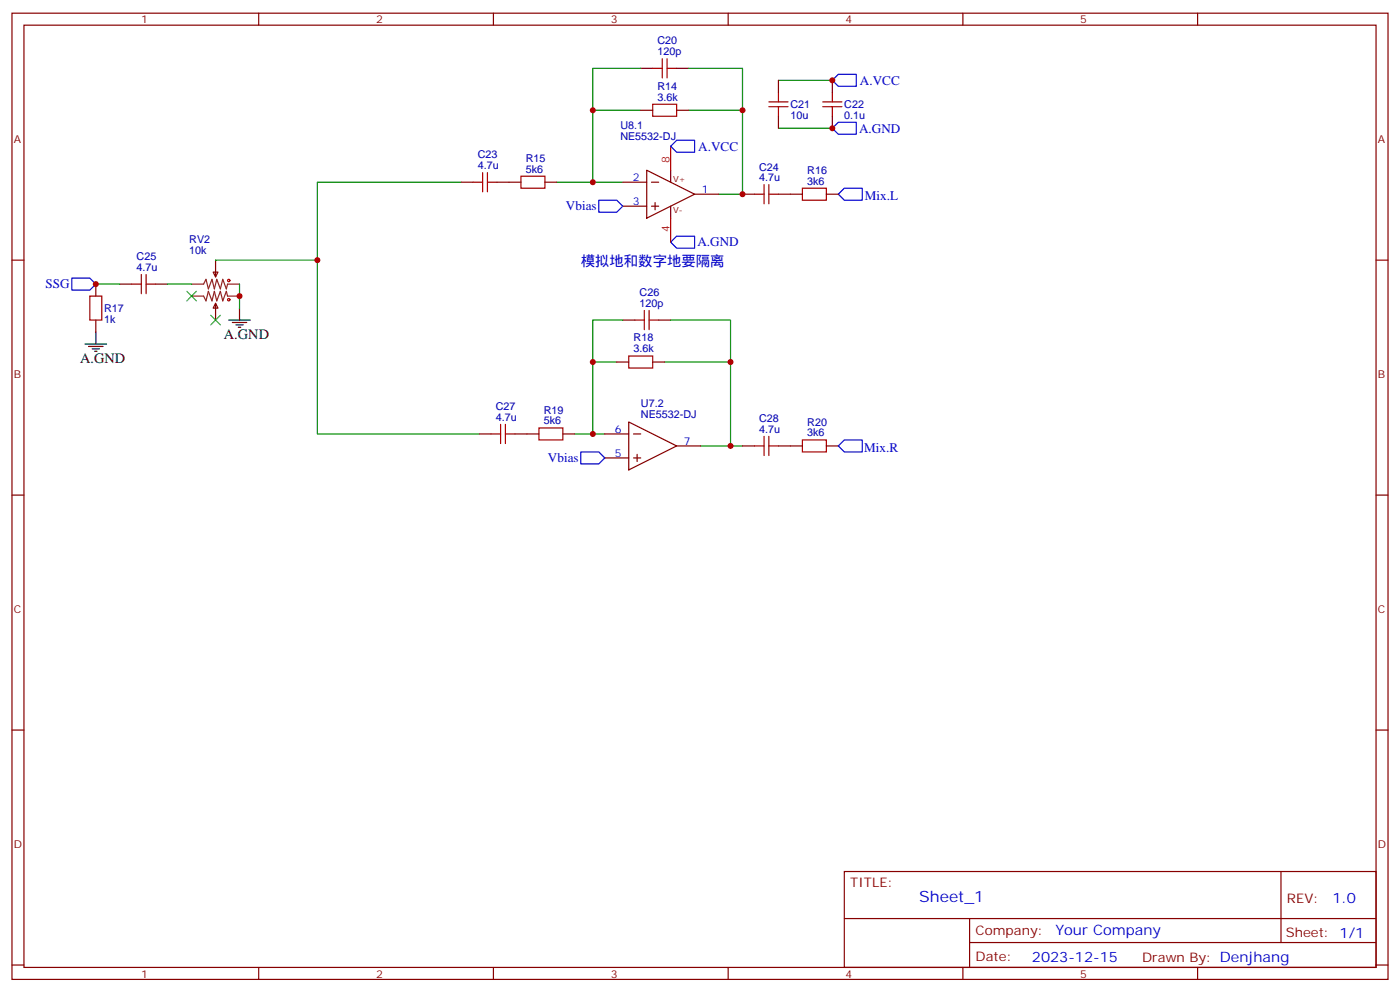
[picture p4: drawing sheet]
<svg xmlns="http://www.w3.org/2000/svg" width="412mm" height="292mm" viewBox="0 0 412 292" stroke-linecap="round" stroke-linejoin="round" font-family="sans-serif">
<g fill="none" stroke="#870000" stroke-width=".35">
<path d="M3.5 3.9h405.4v284.3h-405.4zM7.1 7.4h398.2v277.3h-398.2zM76.2 3.9v3.5M145.3 3.9v3.5M214.5 3.9v3.5M283.6 3.9v3.5M352.8 3.9v3.5M188.7 20.1h3.6M188.7 32.5h3.6M199.3 20.1h3.5M199.3 32.5h3.5M229.3 23.6v3.6"/>
<path d="M229.3 34.2v3.5M245.2 23.6v3.6M245.2 34.2v3.5M135.8 53.6h3.5M146.4 53.6h7.1M160.5 53.6h3.5M183.4 53.6h7.1M190.5 50.1l14.1 7.1-14.1 7zM191.9 53.6h2.1M193 59.6v2.1M197.6 50.1v3.5M204.6 57.2h7.1"/>
<path d="M218.7 57.2h3.5M229.3 57.2h7.1M243.4 57.2h3.5M3.5 76.6h3.6M63.5 76.6v4.9M183.4 60.7h7.1M191.9 60.7h2.1M197.6 60.7v3.5M405.3 76.6h3.6M28.2 83.6v3.5M28.2 94.2v3.5M35.3 83.6h3.5"/>
<path d="M45.9 83.6h3.5M62.8 80.1h1.4l-.7 1.4zM63.5 89.3l.7 1.4h-1.4zM63.5 89.3v4.9M183.4 94.2h3.6M194 94.2h3.6M181.7 106.5h3.5M192.3 106.5h3.5M141.1 127.7h3.5M151.7 127.7h7M165.8 127.7h3.5M178.2 127.7h7"/>
<path d="M178.2 134.8h7M185.2 124.2l14.1 7-14.1 7.1zM186.6 127.7h2.1M186.6 134.8h2.1M187.7 133.7v2.1M199.3 131.2h7.1M218.7 131.2h3.5M229.3 131.2h7.1M243.4 131.2h3.5M3.5 145.7h3.6M405.3 145.7h3.6M3.5 214.8h3.6"/>
<path d="M405.3 214.8h3.6M248.7 256.5h156.6v28.2h-156.6zM377.3 256.5v20.9M248.7 270.3h156.5M285.6 277.4h119.6M285.6 270.3v14.1M3.5 284h3.6M76.2 284.7v3.5M145.3 284.7v3.5M214.5 284.7v3.5M283.6 284.7v3.5M352.8 284.7v3.5"/>
<path d="M405.3 284h3.6"/>
</g>
<path d="M246.9 36h5.3v3.5h-5.3l-1.7-1.8zM246.9 21.9h5.3v3.5h-5.3l-1.7-1.8zM176.4 58.9h5.3l1.7 1.8-1.7 1.7h-5.3zM199.3 41.3h5.3v3.5h-5.3l-1.7-1.8zM248.7 55.4h5.3v3.5h-5.3l-1.8-1.7zM199.3 69.5h5.3v3.5h-5.3l-1.7-1.7zM21.2 81.8h5.3l1.7 1.8-1.7 1.8h-5.3zM171.1 133h5.3l1.8 1.8-1.8 1.7h-5.3zM248.7 129.5h5.3v3.5h-5.3l-1.8-1.8z" fill="none" stroke="#00f" stroke-width=".35"/>
<g fill="none" stroke="#a10000" stroke-width=".35">
<path d="M195.1 17.3v5.6M196.5 17.3v5.6M192.3 30.7h7v3.5h-7zM192.3 20.1h2.8M196.5 20.1h2.8M226.5 31.4h5.6M226.5 30h5.6M229.3 27.2v2.8M229.3 31.4v2.8M242.4 31.4h5.6M242.4 30h5.6M245.2 27.2v2.8"/>
<path d="M245.2 31.4v2.8M139.3 53.6h2.9M142.2 50.8v5.6M143.6 53.6h2.8M143.6 50.8v5.6M153.5 51.9h7v3.5h-7zM222.2 57.2h2.9M225.1 54.3v5.7M226.5 54.3v5.7M226.5 57.2h2.8M236.4 55.4h7v3.5h-7zM26.5 87.1h3.5v7.1h-3.5z"/>
<path d="M38.8 83.6h2.8M41.6 80.8v5.6M43 83.6h2.9M43 80.8v5.6M187 94.2h2.8M189.8 91.4v5.6M191.2 94.2h2.8M191.2 91.4v5.6M185.2 104.8h7.1v3.5h-7.1zM144.6 127.7h2.9M147.5 124.9v5.6M148.9 127.7h2.8"/>
<path d="M148.9 124.9v5.6M158.7 125.9h7.1v3.6h-7.1zM222.2 131.2h2.9M225.1 128.4v5.7M226.5 131.2h2.8M226.5 128.4v5.7M236.4 129.5h7v3.5h-7z"/>
<circle cx="67.4" cy="82.5" r=".35"/>
<circle cx="67.4" cy="88.2" r=".35"/>
</g>
<path d="M28.2 97.7v3.5M67.4 94.2h6.3M68.4 94.9h4.3M69.5 95.6h2.1M70.2 96.3h.7M70.6 90.7v3.5M25 101.2h6.4M26.1 102h4.2M27.2 102.7h2.1M27.9 103.4h.7" fill="none" stroke="#000" stroke-width=".35"/>
<path d="M56.4 83.6h3.6l.7-1.4 .7 2.8 1-2.8 .7 2.8 .8-2.8 1 2.8 .7-2.8 1.1 2.8 .3-1.4h3.6M56.4 87.1h3.6l.7 1.4 .7-2.8 1 2.8 .7-2.8 .8 2.8 1-2.8 .7 2.8 1.1-2.8 .3 1.4h3.6" fill="none" stroke="#8c2424" stroke-width=".35"/>
<path d="M55 85.7l2.9 2.8M57.9 85.7l-2.9 2.8M62.1 92.8l2.8 2.8M64.9 92.8l-2.8 2.8" fill="none" stroke="#3c3" stroke-width=".35"/>
<g fill="none" stroke="#008700" stroke-width=".35">
<path d="M188.7 32.5h-14.1v21.1M188.7 20.1h-14.1v12.4M202.8 32.5h15.9v24.7h-7M202.8 20.1h15.9v12.4M229.3 37.7h15.9M229.3 23.6h15.9M135.8 53.6h-42.3v23M164 53.6h19.4M63.5 76.6h30v51.1h47.6M28.2 83.6h7.1M49.4 83.6h7M70.6 83.6v7.1"/>
<path d="M183.4 94.2h-8.8v12.3M197.6 94.2h17.6v12.3M181.7 106.5h-7.1v21.2M195.8 106.5h19.4v24.7h-8.8M169.3 127.7h8.9M215.2 131.2h3.5"/>
</g>
<path d="M197.6 43v7.1M197.6 64.2v7.1" fill="none" stroke="#f00" stroke-width=".35"/>
<g fill="#c00">
<circle cx="70.6" cy="87.1" r=".88"/>
<circle cx="28.2" cy="83.6" r=".88"/>
<circle cx="215.2" cy="131.2" r=".88"/>
<circle cx="218.7" cy="57.1" r=".88"/>
<circle cx="218.7" cy="32.5" r=".88"/>
<circle cx="215.2" cy="106.5" r=".88"/>
<circle cx="174.6" cy="53.6" r=".88"/>
<circle cx="174.6" cy="32.5" r=".88"/>
<circle cx="174.6" cy="127.7" r=".88"/>
<circle cx="174.6" cy="106.5" r=".88"/>
<circle cx="93.5" cy="76.6" r=".88"/>
<circle cx="245.2" cy="37.7" r=".88"/>
<circle cx="245.2" cy="23.6" r=".88"/>
</g>
<text font-size="4.6" fill="#00f" x="270.8" y="265.5">Sheet_1</text>
<g font-size="4.2" fill="#00f">
<text x="171.1" y="78.3">模拟地和数字地要隔离</text>
<text x="392.5" y="265.7">1.0</text>
<text x="310.9" y="275.3">Your Company</text>
<text x="304" y="283.1">2023-12-15</text>
</g>
<g font-size="4.2">
<text x="66" y="99.8">A.GND</text>
<text x="23.6" y="106.9">A.GND</text>
</g>
<g font-size="3.9" fill="#00f">
<text x="253.3" y="24.9">A.VCC</text>
<text x="253.1" y="39">A.GND</text>
<text x="205.7" y="44.3">A.VCC</text>
<text x="254.8" y="58.9">Mix.L</text>
<text x="166.7" y="61.9">Vbias</text>
<text x="205.5" y="72.5">A.GND</text>
<text x="13.4" y="84.9">SSG</text>
<text x="161.4" y="136">Vbias</text>
<text x="254.6" y="133">Mix.R</text>
</g>
<g font-size="3.9" fill="#800">
<text x="250.5" y="261.1">TITLE:</text>
<text x="379.1" y="265.7">REV:</text>
<text x="287.4" y="275.3">Company:</text>
<text x="378.7" y="275.9">Sheet: 1/1</text>
<text x="287.4" y="282.9">Date:</text>
<text x="336.4" y="283">Drawn By: Denjhang</text>
</g>
<g font-size="3.2" fill="#800">
<text x="41.6" y="6.9">1</text>
<text x="110.8" y="6.9">2</text>
<text x="179.9" y="6.9">3</text>
<text x="249.1" y="6.9">4</text>
<text x="318.2" y="6.9">5</text>
<text x="4.1" y="42">A</text>
<text x="405.9" y="42">A</text>
<text x="4.1" y="111.1">B</text>
<text x="405.9" y="111.1">B</text>
<text x="4.1" y="180.3">C</text>
<text x="405.9" y="180.3">C</text>
<text x="4.1" y="249.4">D</text>
<text x="405.9" y="249.4">D</text>
<text x="41.6" y="287.7">1</text>
<text x="110.8" y="287.7">2</text>
<text x="179.9" y="287.7">3</text>
<text x="249.1" y="287.7">4</text>
<text x="318.2" y="287.7">5</text>
</g>
<g font-size="3.2" fill="#000080">
<text x="193.7" y="16.2">120p</text>
<text x="193.7" y="13.1">C20</text>
<text x="193.7" y="29.6">3.6k</text>
<text x="193.7" y="26.4">R14</text>
<text x="232.8" y="35">10u</text>
<text x="232.8" y="31.8">C21</text>
<text x="248.7" y="35">0.1u</text>
<text x="248.7" y="31.8">C22</text>
<text x="182.7" y="41.3">NE5532-DJ</text>
<text x="182.7" y="38.1">U8.1</text>
<text x="140.8" y="46.6">C23</text>
<text x="154.9" y="47.6">R15</text>
<text x="140.8" y="49.7">4.7u</text>
<text x="154.9" y="50.8">5k6</text>
<text x="223.6" y="53.3">4.7u</text>
<text x="223.6" y="50.2">C24</text>
<text x="237.8" y="51.2">R16</text>
<text x="237.8" y="54.3">3k6</text>
<text x="55.7" y="71.7">RV2</text>
<text x="40.2" y="76.6">C25</text>
<text x="55.7" y="74.8">10k</text>
<text x="40.2" y="79.7">4.7u</text>
<text x="188.4" y="87.1">C26</text>
<text x="30.7" y="95">1k</text>
<text x="30.7" y="91.8">R17</text>
<text x="188.4" y="90.3">120p</text>
<text x="186.6" y="100.5">R18</text>
<text x="186.6" y="103.7">3.6k</text>
<text x="188.8" y="119.8">U7.2</text>
<text x="146.1" y="123.8">4.7u</text>
<text x="146.1" y="120.7">C27</text>
<text x="160.2" y="124.9">5k6</text>
<text x="160.2" y="121.7">R19</text>
<text x="188.8" y="123">NE5532-DJ</text>
<text x="223.6" y="124.3">C28</text>
<text x="237.8" y="125.2">R20</text>
<text x="223.6" y="127.4">4.7u</text>
<text x="237.8" y="128.4">3k6</text>
</g>
<g font-size="3.2" fill="#f00">
<text x="197.2" y="48" transform="rotate(-90 197.2 48)">8</text>
<text x="197.2" y="68.3" transform="rotate(-90 197.2 68.3)">4</text>
</g>
<g font-size="3.2" fill="#00f">
<text x="186.4" y="53.3">2</text>
<text x="206.7" y="56.8">1</text>
<text x="186.4" y="60.3">3</text>
<text x="181.1" y="127.4">6</text>
<text x="201.4" y="130.9">7</text>
<text x="181.1" y="134.4">5</text>
</g>
<g font-size="2.5" fill="#800">
<text x="198.3" y="53.6">V+</text>
<text x="198.3" y="62.8">V-</text>
</g>
</svg>
